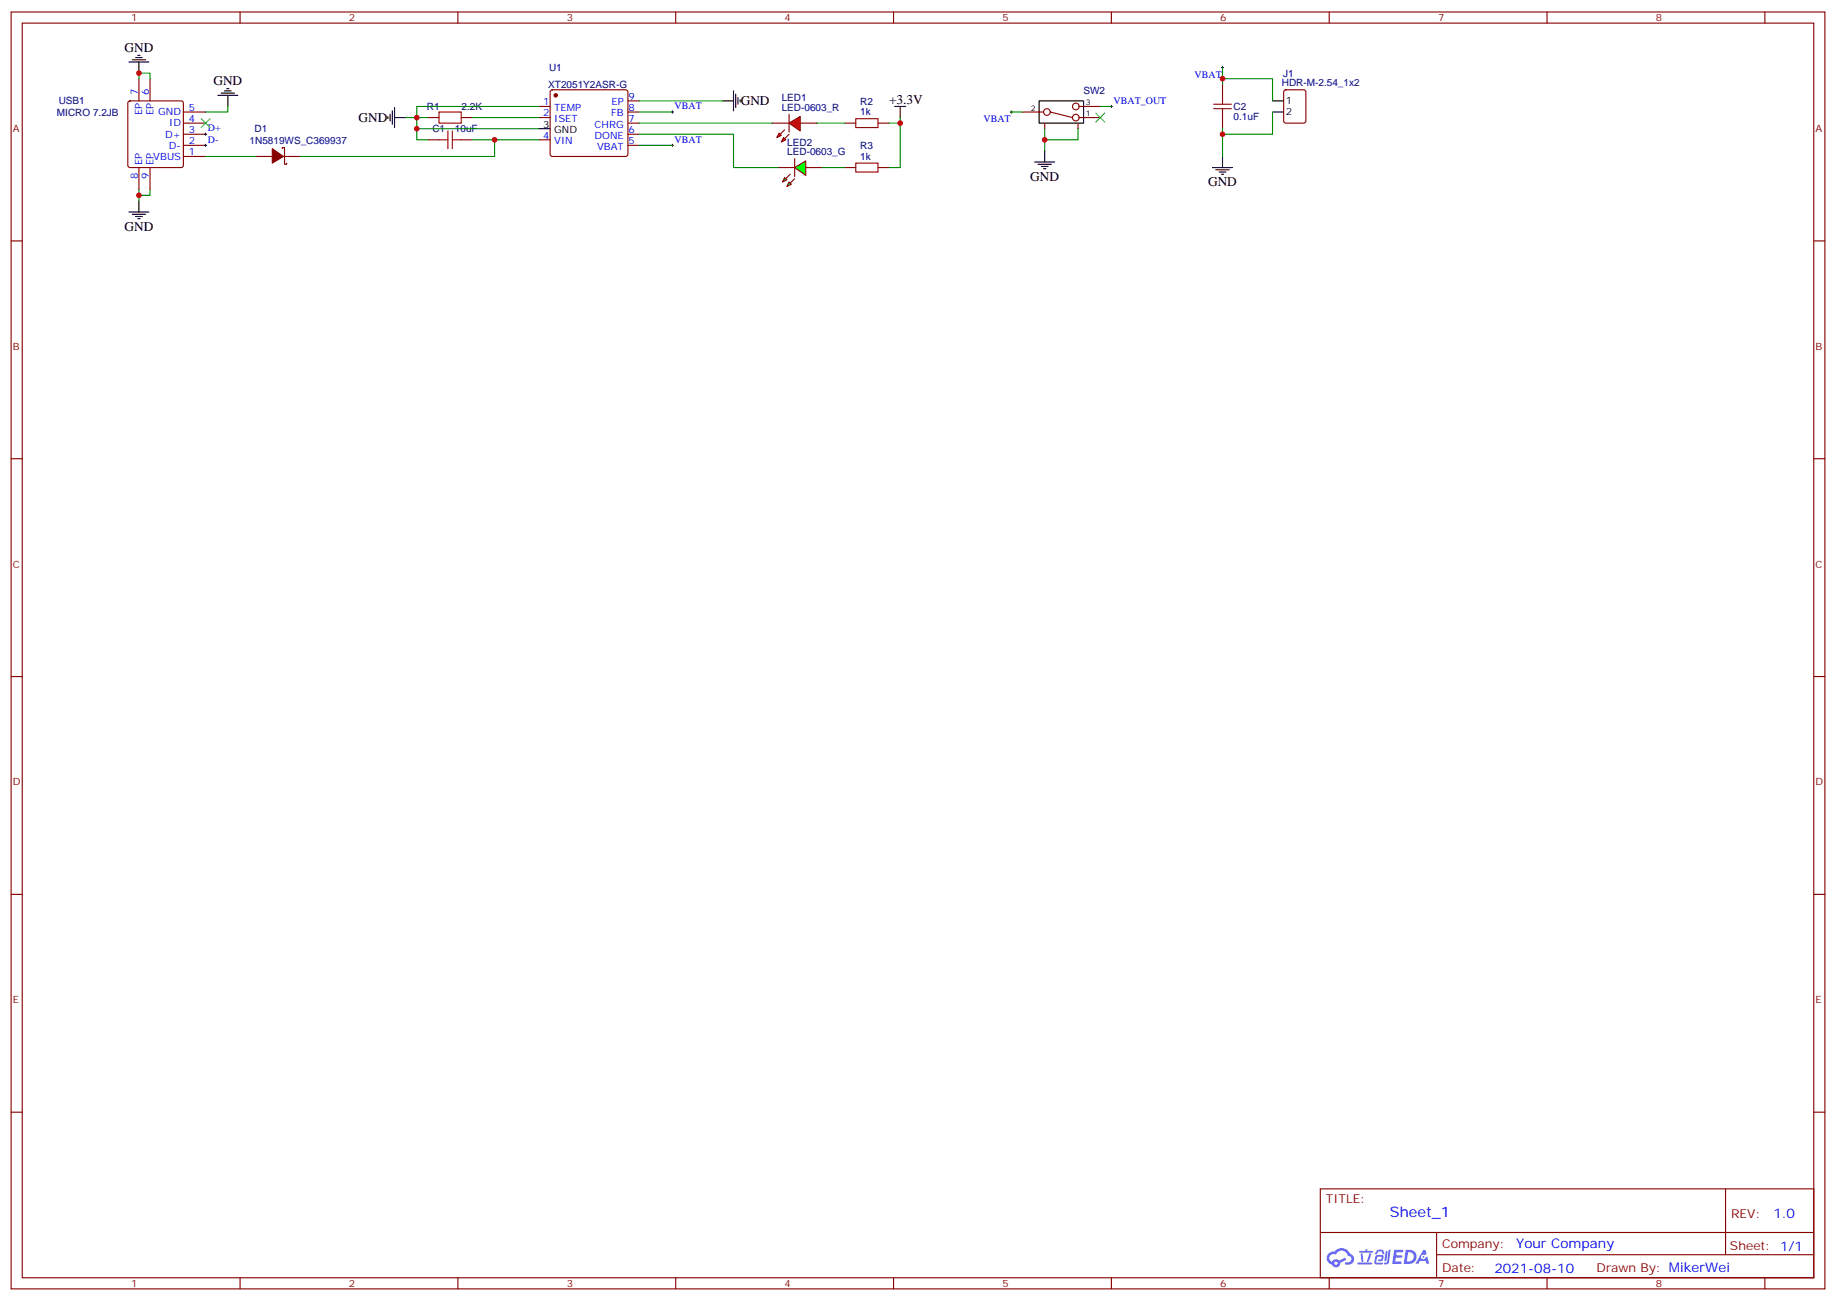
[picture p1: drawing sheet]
<svg xmlns="http://www.w3.org/2000/svg" width="583mm" height="413mm" viewBox="0 0 583 413" stroke-linecap="round" stroke-linejoin="round" font-family="sans-serif">
<g fill="none" stroke="#870000" stroke-width=".35">
<path d="M3.5 3.8h575.8v405.4h-575.8zM7.1 7.3h568.6v398.3h-568.6zM76.2 3.8v3.5M145.3 3.8v3.5M214.5 3.8v3.5M283.6 3.8v3.5M352.8 3.8v3.5M421.9 3.8v3.5M491.1 3.8v3.5M560.2 3.8v3.5M3.5 76.5h3.6M575.7 76.5h3.6"/>
<path d="M3.5 145.6h3.6M575.7 145.6h3.6M3.5 214.8h3.6M575.7 214.8h3.6M3.5 283.9h3.6M575.7 283.9h3.6M3.5 353.1h3.6M575.7 353.1h3.6M419.1 377.4h156.6v28.2h-156.6zM547.7 377.4v20.9M419.1 391.2h156.5M456 398.3h119.6"/>
<path d="M456 391.2v14.2M76.2 405.6v3.6M145.3 405.6v3.6M214.5 405.6v3.6M283.6 405.6v3.6M352.8 405.6v3.6M421.9 405.6v3.6M491.1 405.6v3.6M560.2 405.6v3.6"/>
</g>
<g fill="#5487ff">
<path d="M442.5 396.7h2.6l.3 .2-.1 .6h-2l-.1 1h1.6l.4 .4-.4 .4h-1.7l-.2 1.1 1.8 .1 .2 .3-.2 .4h-2.8z"/>
<path d="M451.8 396.8h.7l.3 1.3-.6 .3a.74 .74 0 0 0-1.1 .3 .74 .74 0 0 0 .5 1.1 .74 .74 0 0 0 .9-.7l.5-.3 .6 2.4h-.8l-.2-1h-1.9l-.5 1h-.9z"/>
<path d="M439.9 397.2h.6l-.4 2.9a.31 .31 0 0 1-.4 .3 .31 .31 0 0 1-.2-.3z"/>
<path d="M440.8 396.7h.6l-.5 4a.89 .89 0 0 1-.7 .7 .89 .89 0 0 1-.9-.3l1-.5z"/>
<path d="M437.2 396.9l.6-.2 1.1 .1 .5 1.4h-.5l-.3-.9h-.9l-.7 .9h-.6z"/>
<path d="M436.8 398.6l1.8-.2a1.04 1.04 0 0 1 .6 1.1 1.04 1.04 0 0 1-.9 .9h-.6a.29 .29 0 0 1-.3-.4 .29 .29 0 0 1 .3-.2h.7l.2-.8h-1.5l-.3 1.8h1.9a.29 .29 0 0 1 .3 .3 .29 .29 0 0 1-.3 .3h-2l-.4-.3 .2-2.1z"/>
<path d="M430.9 400.8h4.4a.3 .3 0 0 1 .3 .3 .3 .3 0 0 1-.3 .3h-4.3z"/>
<path d="M434.7 397.9h.6a4 4 0 0 1-1.2 2.8l-.2-.3z"/>
<path d="M431.9 397.9h.6l.3 2.4-.3 .3-.3-.2z"/>
<path d="M431.5 397.1h1.9l.2-.5h.5l-.1 .5h1.5a.29 .29 0 0 1 .3 .3 .29 .29 0 0 1-.3 .3h-3.9z"/>
<path d="M446.2 396.7l-.6 4.5h1.4a2.27 2.27 0 0 0 2.7-2.3 2.27 2.27 0 0 0-2.7-2.2zM447 397.5a1.5 1.5 0 0 1 1.8 1.6 1.5 1.5 0 0 1-1.9 1.3h-.3z"/>
<path d="M421.8 397.9a2.09 2.09 0 0 0 1 3.5 1.37 1.37 0 0 0 1.5 .9 1.37 1.37 0 0 0 1.1-1.4l1.9-1-.4-.7-1.8 1a1.4 1.4 0 0 0-2.3 .4 1.32 1.32 0 0 1-.7-1.9 1.32 1.32 0 0 1 2-.4 2.02 2.02 0 0 1 2-1.3 2.02 2.02 0 0 1 1.8 1.6 1.09 1.09 0 0 1 1 1.4 1.09 1.09 0 0 1-1.5 .7 .41 .41 0 0 0-.5 .3 .41 .41 0 0 0 .4 .5 1.89 1.89 0 0 0 2.4-1.2 1.89 1.89 0 0 0-1.2-2.4 2.98 2.98 0 0 0-5-.6l-1 .1zM423.6 401a.52 .52 0 0 1 1 0 .52 .52 0 0 1-1 0z"/>
<circle cx="451.8" cy="399" r=".28"/>
</g>
<g fill="none" stroke="#870000" stroke-width=".35">
<path d="M40.8 32.2l.5-.2h16.2l.5 .2 .2 .5v19.8l-.2 .5-.5 .2h-16.2l-.5-.2-.2-.5v-19.8zM44.1 25v7M47.6 25v7M58.2 35.6h7.1M58.2 39.1h7.1M135.8 37.3h3.5M146.4 37.3h3.5M171.1 33.8h3.5M171.1 37.3h3.5M174.9 28.7l.4-.2h23.3l.5 .2 .2 .5v19.8l-.2 .5-.5 .2h-23.3l-.5-.3-.2-.4v-19.8zM199.3 35.6h3.5M199.3 39.1h3.5"/>
<path d="M199.3 32h3.5M44.1 53.2v7.1M47.6 53.2v7.1M58.2 42.6h7.1M58.2 46.1h7.1M58.2 49.7h7.1M81.1 49.7h5.3M89.6 47.2v-.4h.7v5.3h.7v-.3M90 49.7h5.2M135.8 44.4h3.5M146.4 44.4h3.5M171.1 44.4h3.5"/>
<path d="M199.3 42.6h3.5M199.3 46.1h3.5"/>
</g>
<g fill="none" stroke="#000" stroke-width=".35">
<path d="M40.9 19.7h6.4M42 19h4.2M43 18.3h2.2M43.7 17.6h.7M44.1 19.7v3.5M123.1 37v.7M123.8 36.3v2.1M124.5 35.2v4.2M125.2 37.3h3.6M125.2 34.1v6.4M229.3 32h3.5M232.8 28.9v6.3"/>
<path d="M233.5 29.9v4.2M234.2 31v2.1M234.9 31.7v.7M171.1 40.9h3.5M40.9 67.3h6.4M42 68h4.2M43 68.7h2.2M43.7 69.4h.7M44.1 63.8v3.5"/>
</g>
<path d="M44.1 25v-1.8h3.5v1.8M128.8 37.3h7M149.9 37.3h21.2M171.1 33.8h-38.8v10.6h3.5M202.8 32h26.5M202.8 35.6h10.6M65.3 49.7h15.8M132.3 40.9h38.8M149.9 44.4h21.2M202.8 46.1h10.6M44.1 60.3v3.5" fill="none" stroke="#008700" stroke-width=".35"/>
<g fill="#870000" stroke="#870000" stroke-width=".35">
<path d="M86.4 47.2l3.6 2.5-3.6 2.1z"/>
<circle cx="176.4" cy="30.3" r=".53"/>
</g>
<path d="M139.3 35.6h7.1v3.5h-7.1zM139.3 44.4h2.9M142.2 41.6v5.6M143.6 44.4h2.8M143.6 41.6v5.6" fill="none" stroke="#a10000" stroke-width=".35"/>
<path d="M213.1 35.6h.7M213.4 35.2v.7M213.1 46.1h.7M213.4 45.8v.7" fill="none" stroke="#000" stroke-width=".32"/>
<g fill="#f00" stroke="#870000" stroke-width=".35">
<path d="M250.5 39.1l3.5-2.1v4.6z"/>
<path d="M250.5 36.3v5.6z"/>
</g>
<g fill="#870000" stroke="#870000" stroke-width=".35">
<path d="M249.1 44l1.4-1.4z"/>
<path d="M249.1 41.2l-1.5 1.4z"/>
</g>
<g fill="#f00" stroke="#870000" stroke-width=".35">
<path d="M248.7 43.7l.7 .7-1.4 .7z"/>
<path d="M247.3 42.3l.7 .7-1.4 .7z"/>
</g>
<path d="M245.2 39.1h5.3M254 39.1h5.3M246.9 53.2h5.3M255.8 53.2h5.3" fill="none" stroke="#870000" stroke-width=".35"/>
<g fill="#0f0" stroke="#870000" stroke-width=".35">
<path d="M249.1 56.4l.7 .7-1.4 .7z"/>
<path d="M250.5 57.8l.7 .7-1.4 .7z"/>
</g>
<g fill="#870000" stroke="#870000" stroke-width=".35">
<path d="M250.8 55.3l-1.4 1.4z"/>
<path d="M252.2 56.7l-1.4 1.4z"/>
</g>
<path d="M252.2 50.4v5.6z" fill="#f00" stroke="#870000" stroke-width=".35"/>
<path d="M252.2 53.2l3.6-2.1v4.6z" fill="#0f0" stroke="#870000" stroke-width=".35"/>
<g fill="none" stroke="#008700" stroke-width=".35">
<path d="M72.3 33.8v1.8h-7M202.8 39.1h42.4M259.3 39.1h8.8M282.2 39.1h3.6M285.8 37.3v15.9h-3.6M321 35.6h3.6M349.2 33.8h3.6M388.1 25h15.8v7M388.1 21.4v5.3M403.9 35.6v7h-15.8M157 44.4v5.3h-61.8M202.8 42.6h30v10.6h14.1"/>
<path d="M261.1 53.2h7M331.6 40.9v7M342.2 40.9v3.5h-10.6M388.1 40.9v8.8M47.6 60.3v1.7h-3.5"/>
</g>
<path d="M271.6 37.7h7.1v2.8h-7.1zM385.2 34.5h5.7M385.2 33.1h5.7M388.1 30.3v2.8M388.1 34.5v2.8M271.6 51.8h7.1v2.8h-7.1z" fill="none" stroke="#a10000" stroke-width=".35"/>
<g fill="none" stroke="#870000" stroke-width=".35">
<path d="M268.1 39.1h3.5M278.7 39.1h3.5M324.6 35.6h6.7M331.6 39.1v1.8M333.4 35.6l7 1.7M342.2 39.1v1.8M342.5 33.8h6.7M342.5 37.3h6.7M388.1 26.7v3.6M388.1 37.3v3.6M407.7 28.7l.5-.2h5.6l.7 .4v9.5l-.4 .6-5.9 .1-.7-.5v-9.4zM268.1 53.2h3.5"/>
<path d="M278.7 53.2h3.5"/>
<circle cx="332.3" cy="35.6" r="1.06"/>
<circle cx="341.5" cy="33.8" r="1.06"/>
<circle cx="341.5" cy="37.3" r="1.06"/>
</g>
<g fill="none" stroke="#000" stroke-width=".35">
<path d="M69.1 30.3h6.4M70.2 29.6h4.2M71.3 28.9h2.1M72 28.2h.7M72.3 30.3v3.5M284 33.8h3.5M285.8 33.8v3.5M329.8 32h14.2v7.1h-14.2zM403.9 32h3.6M403.9 35.6h3.6M328.4 51.4h6.4M329.5 52.1h4.2"/>
<path d="M330.6 52.8h2.1M331.3 53.6h.7M331.6 47.9v3.5M384.9 53.2h6.3M385.9 53.9h4.3M387 54.6h2.1M387.7 55.3h.7M388.1 49.7v3.5"/>
</g>
<path d="M320.7 35.6h.7M321 35.2v.7M352.4 33.8h.7M352.8 33.4v.7M387.7 21.4h.7M388.1 21.1v.7M64.9 42.6h.7M64.9 46.1h.7M65.3 42.3v.7M65.3 45.8v.7" fill="none" stroke="#000" stroke-width=".32"/>
<path d="M63.9 37.7l2.8 2.8M66.7 37.7l-2.8 2.8M347.8 35.9l2.9 2.8M350.7 35.9l-2.9 2.8" fill="none" stroke="#3c3" stroke-width=".35"/>
<g fill="#c00">
<circle cx="44.1" cy="23.2" r=".88"/>
<circle cx="132.3" cy="37.3" r=".88"/>
<circle cx="132.3" cy="40.9" r=".88"/>
<circle cx="44.1" cy="62" r=".88"/>
<circle cx="285.8" cy="39.1" r=".88"/>
<circle cx="157" cy="44.4" r=".88"/>
<circle cx="331.6" cy="44.4" r=".88"/>
<circle cx="388.1" cy="42.6" r=".88"/>
<circle cx="388.1" cy="25" r=".88"/>
</g>
<text font-size="4.6" fill="#00f" x="441.2" y="386.4">Sheet_1</text>
<g font-size="4.2">
<text x="39.5" y="16.5">GND</text>
<text x="67.7" y="27">GND</text>
<text x="235.1" y="33.5">GND</text>
<text x="282.2" y="33.1">+3.3V</text>
<text x="113.8" y="38.8">GND</text>
<text x="327" y="57.4">GND</text>
<text x="383.5" y="59.2">GND</text>
<text x="39.5" y="73.4">GND</text>
</g>
<g font-size="4.2" fill="#00f">
<text x="562.9" y="386.7">1.0</text>
<text x="481.3" y="396.2">Your Company</text>
<text x="474.4" y="404">2021-08-10</text>
</g>
<g font-size="3.9" fill="#800">
<text x="420.9" y="382">TITLE:</text>
<text x="549.5" y="386.7">REV:</text>
<text x="457.8" y="396.2">Company:</text>
<text x="549.1" y="396.8">Sheet: 1/1</text>
<text x="457.8" y="403.9">Date:</text>
<text x="506.8" y="403.9">Drawn By: MikerWei</text>
</g>
<g font-size="3.2" fill="#800">
<text x="41.6" y="6.8">1</text>
<text x="110.8" y="6.8">2</text>
<text x="179.9" y="6.8">3</text>
<text x="249.1" y="6.8">4</text>
<text x="318.2" y="6.8">5</text>
<text x="387.3" y="6.8">6</text>
<text x="456.5" y="6.8">7</text>
<text x="525.6" y="6.8">8</text>
<text x="4.1" y="41.9">A</text>
<text x="576.3" y="41.9">A</text>
<text x="4.1" y="111.1">B</text>
<text x="576.3" y="111.1">B</text>
<text x="4.1" y="180.2">C</text>
<text x="576.3" y="180.2">C</text>
<text x="4.1" y="249.3">D</text>
<text x="576.3" y="249.3">D</text>
<text x="4.1" y="318.5">E</text>
<text x="576.3" y="318.5">E</text>
<text x="41.6" y="408.6">1</text>
<text x="110.8" y="408.6">2</text>
<text x="179.9" y="408.6">3</text>
<text x="249.1" y="408.6">4</text>
<text x="318.2" y="408.6">5</text>
<text x="387.3" y="408.6">6</text>
<text x="456.5" y="408.6">7</text>
<text x="525.6" y="408.6">8</text>
</g>
<g font-size="3.2" fill="#000080">
<text x="174.3" y="22.6">U1</text>
<text x="174" y="27.9">XT2051Y2ASR-G</text>
<text x="343.9" y="29.7">SW2</text>
<text x="406.9" y="27.4">HDR-M-2.54_1x2</text>
<text x="407.3" y="24.5">J1</text>
<text x="18.6" y="33.1">USB1</text>
<text x="135.5" y="35">R1</text>
<text x="146.5" y="35">2.2K</text>
<text x="248.1" y="35.2">LED-0603_R</text>
<text x="248.1" y="32.1">LED1</text>
<text x="273.1" y="33.4">R2</text>
<text x="391.6" y="35">C2</text>
<text x="18.1" y="36.7">MICRO 7.2JB</text>
<text x="273.1" y="36.6">1k</text>
<text x="391.6" y="38.1">0.1uF</text>
<text x="79.2" y="45.6">1N5819WS_C369937</text>
<text x="80.8" y="42">D1</text>
<text x="137.2" y="42">C1</text>
<text x="144.4" y="42">10uF</text>
<text x="249.9" y="46.2">LED2</text>
<text x="273.1" y="47.3">R3</text>
<text x="249.9" y="49.3">LED-0603_G</text>
<text x="273.1" y="50.7">1k</text>
</g>
<g font-size="3.2" fill="#00f">
<text x="379.2" y="24.6">VBAT</text>
<text x="43.7" y="30.3" transform="rotate(-90 43.7 30.3)">7</text>
<text x="47.3" y="30.3" transform="rotate(-90 47.3 30.3)">6</text>
<text x="60" y="35.2">5</text>
<text x="172.4" y="33.4">1</text>
<text x="175.9" y="35.2">TEMP</text>
<text x="194.1" y="33.4">EP</text>
<text x="199.5" y="35.2">8</text>
<text x="199.5" y="31.7">9</text>
<text x="214.1" y="34.7">VBAT</text>
<text x="353.5" y="32.9">VBAT_OUT</text>
<text x="45.2" y="36.7" transform="rotate(-90 45.2 36.7)">EP</text>
<text x="48.7" y="36.7" transform="rotate(-90 48.7 36.7)">EP</text>
<text x="50.2" y="36.6">GND</text>
<text x="53.7" y="40.1">ID</text>
<text x="60" y="38.7">4</text>
<text x="66" y="41.7">D+</text>
<text x="172.4" y="37">2</text>
<text x="175.9" y="38.7">ISET</text>
<text x="188.7" y="40.5">CHRG</text>
<text x="194" y="37">FB</text>
<text x="199.5" y="38.7">7</text>
<text x="312.2" y="38.7">VBAT</text>
<text x="52.5" y="43.7">D+</text>
<text x="53.6" y="47.2">D-</text>
<text x="60" y="42.3">3</text>
<text x="60" y="45.8">2</text>
<text x="66" y="45.3">D-</text>
<text x="172.4" y="44">4</text>
<text x="175.9" y="45.8">VIN</text>
<text x="188.7" y="44">DONE</text>
<text x="189.5" y="47.6">VBAT</text>
<text x="199.5" y="45.8">5</text>
<text x="199.5" y="42.3">6</text>
<text x="214.1" y="45.3">VBAT</text>
<text x="45.2" y="52.5" transform="rotate(-90 45.2 52.5)">EP</text>
<text x="48.7" y="50.7">VBUS</text>
<text x="48.7" y="52.5" transform="rotate(-90 48.7 52.5)">EP</text>
<text x="60" y="49.3">1</text>
<text x="43.7" y="57" transform="rotate(-90 43.7 57)">8</text>
<text x="47.3" y="57" transform="rotate(-90 47.3 57)">9</text>
</g>
<g font-size="3.2">
<text x="408.2" y="33.1">1</text>
<text x="172.4" y="40.5">3</text>
<text x="408.2" y="36.6">2</text>
<text x="175.9" y="42.3">GND</text>
</g>
<g font-size="2.5">
<text x="327.2" y="35.2">2</text>
<text x="344.7" y="33.4">3</text>
<text x="344.7" y="37">1</text>
</g>
</svg>
